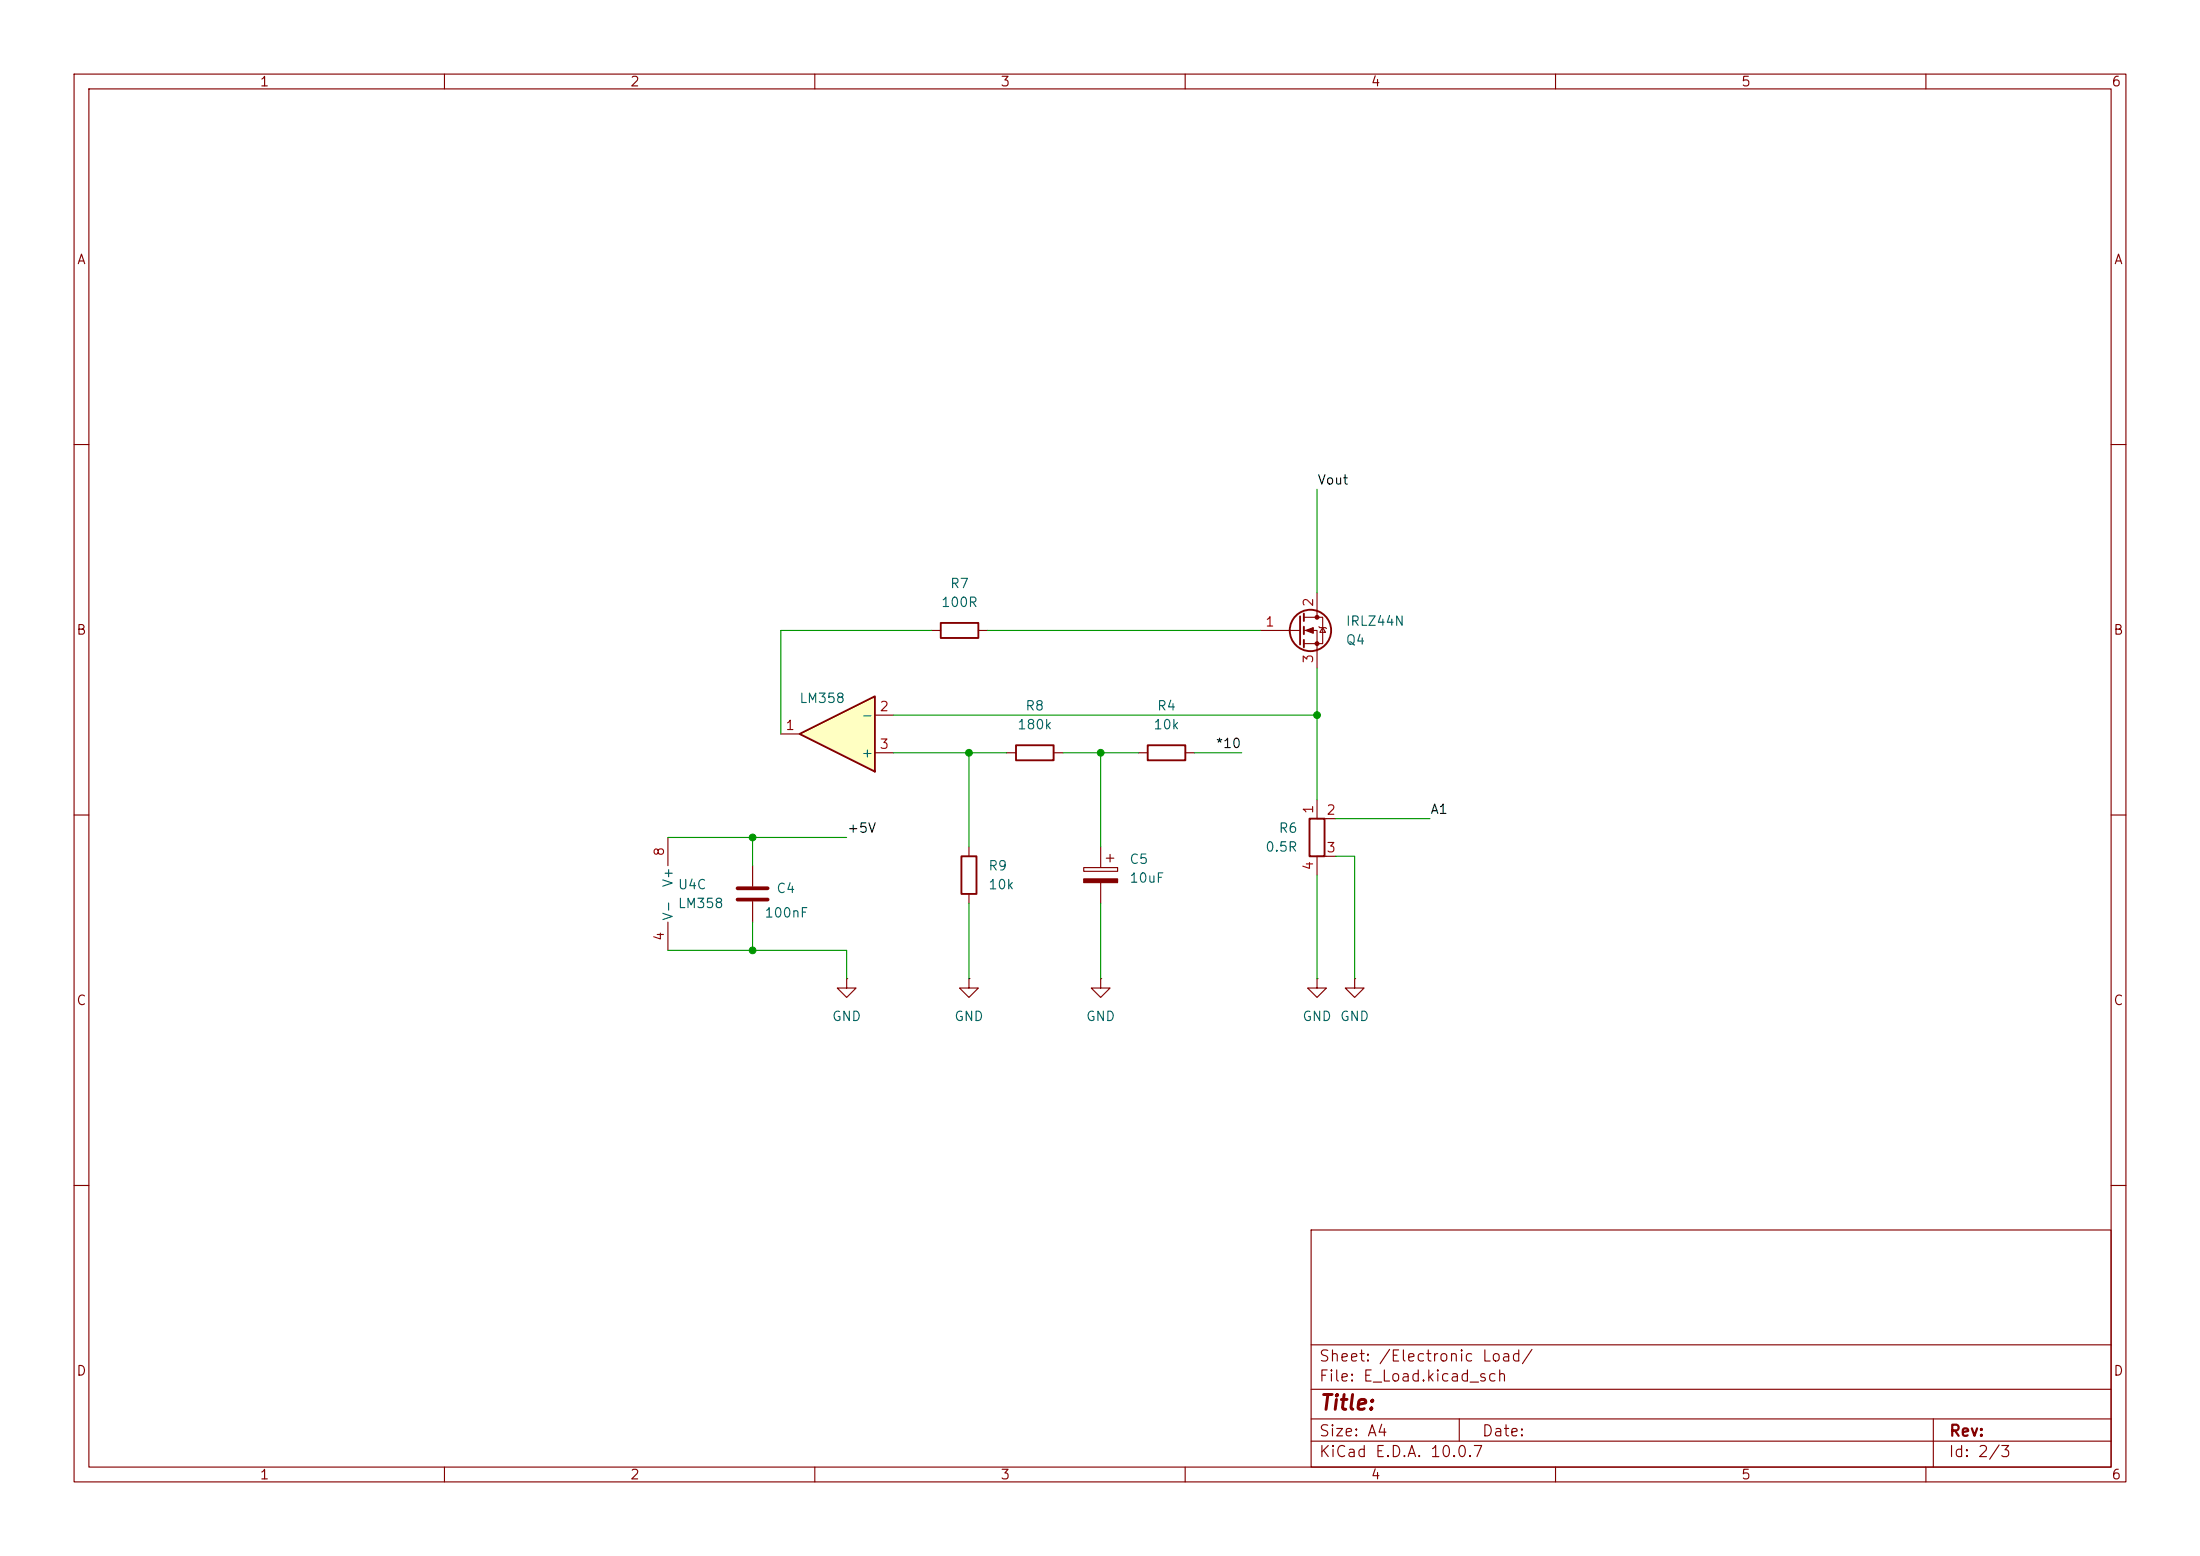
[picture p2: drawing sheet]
(kicad_sch
 (version 20260306)
 (generator "eeschema")
 (generator_version "10.0")
 (paper "A4")
 (lib_symbols
  (symbol "Amplifier_Operational:LM358"
   (pin_names
    (offset 0.127)) (exclude_from_sim no) (in_bom yes) (on_board yes)
   (in_pos_files yes)
   (duplicate_pin_numbers_are_jumpers no)
   (property "Reference" "U" (at 0 5.08 0) (show_name no) (do_not_autoplace no) (effects (font (size 1.27 1.27)) (justify left)))
   (property "Value" "LM358" (at 0 -5.08 0) (show_name no) (do_not_autoplace no) (effects (font (size 1.27 1.27)) (justify left)))
   (property "Footprint" "" (at 0 0 0) (show_name no) (do_not_autoplace no) (hide yes) (effects (font (size 1.27 1.27))))
   (property "Datasheet" "http://www.ti.com/lit/ds/symlink/lm2904-n.pdf" (at 0 0 0) (show_name no) (do_not_autoplace no) (hide yes) (effects (font (size 1.27 1.27))))
   (property "Description" "Low-Power, Dual Operational Amplifiers, DIP-8/SOIC-8/TO-99-8" (at 0 0 0) (show_name no) (do_not_autoplace no) (hide yes) (effects (font (size 1.27 1.27))))
   (property "ki_locked" "" (at 0 0 0) (show_name no) (do_not_autoplace no) (effects (font (size 1.27 1.27))))
   (symbol "LM358_1_1"
    (polyline (pts (xy -5.08 5.08) (xy 5.08 0) (xy -5.08 -5.08) (xy -5.08 5.08)) (stroke (width 0.254) (type default)) (fill (type background)))
    (pin output line (at 7.62 0 180) (length 2.54) (name "" (effects (font (size 1.27 1.27)))) (number "1" (effects (font (size 1.27 1.27)))))
    (pin input line (at -7.62 -2.54 0) (length 2.54) (name "-" (effects (font (size 1.27 1.27)))) (number "2" (effects (font (size 1.27 1.27)))))
    (pin input line (at -7.62 2.54 0) (length 2.54) (name "+" (effects (font (size 1.27 1.27)))) (number "3" (effects (font (size 1.27 1.27))))))
   (symbol "LM358_2_1"
    (polyline (pts (xy -5.08 5.08) (xy 5.08 0) (xy -5.08 -5.08) (xy -5.08 5.08)) (stroke (width 0.254) (type default)) (fill (type background)))
    (pin input line (at -7.62 2.54 0) (length 2.54) (name "+" (effects (font (size 1.27 1.27)))) (number "5" (effects (font (size 1.27 1.27)))))
    (pin input line (at -7.62 -2.54 0) (length 2.54) (name "-" (effects (font (size 1.27 1.27)))) (number "6" (effects (font (size 1.27 1.27)))))
    (pin output line (at 7.62 0 180) (length 2.54) (name "" (effects (font (size 1.27 1.27)))) (number "7" (effects (font (size 1.27 1.27))))))
   (symbol "LM358_3_1"
    (pin power_in line (at -2.54 -7.62 90) (length 3.81) (name "V-" (effects (font (size 1.27 1.27)))) (number "4" (effects (font (size 1.27 1.27)))))
    (pin power_in line (at -2.54 7.62 270) (length 3.81) (name "V+" (effects (font (size 1.27 1.27)))) (number "8" (effects (font (size 1.27 1.27))))))
   (embedded_fonts no))
  (symbol "Device:C"
   (pin_numbers (hide yes))
   (pin_names
    (offset 0.254)) (exclude_from_sim no) (in_bom yes) (on_board yes)
   (in_pos_files yes)
   (duplicate_pin_numbers_are_jumpers no)
   (property "Reference" "C" (at 0.635 2.54 0) (show_name no) (do_not_autoplace no) (effects (font (size 1.27 1.27)) (justify left)))
   (property "Value" "C" (at 0.635 -2.54 0) (show_name no) (do_not_autoplace no) (effects (font (size 1.27 1.27)) (justify left)))
   (property "Footprint" "" (at 0.9652 -3.81 0) (show_name no) (do_not_autoplace no) (hide yes) (effects (font (size 1.27 1.27))))
   (property "Datasheet" "" (at 0 0 0) (show_name no) (do_not_autoplace no) (hide yes) (effects (font (size 1.27 1.27))))
   (property "Description" "Unpolarized capacitor" (at 0 0 0) (show_name no) (do_not_autoplace no) (hide yes) (effects (font (size 1.27 1.27))))
   (symbol "C_0_1"
    (polyline (pts (xy -2.032 0.762) (xy 2.032 0.762)) (stroke (width 0.508) (type default)) (fill (type none)))
    (polyline (pts (xy -2.032 -0.762) (xy 2.032 -0.762)) (stroke (width 0.508) (type default)) (fill (type none))))
   (symbol "C_1_1"
    (pin passive line (at 0 3.81 270) (length 2.794) (name "" (effects (font (size 1.27 1.27)))) (number "1" (effects (font (size 1.27 1.27)))))
    (pin passive line (at 0 -3.81 90) (length 2.794) (name "" (effects (font (size 1.27 1.27)))) (number "2" (effects (font (size 1.27 1.27))))))
   (embedded_fonts no))
  (symbol "Device:C_Polarized"
   (pin_numbers (hide yes))
   (pin_names
    (offset 0.254)) (exclude_from_sim no) (in_bom yes) (on_board yes)
   (in_pos_files yes)
   (duplicate_pin_numbers_are_jumpers no)
   (property "Reference" "C" (at 0.635 2.54 0) (show_name no) (do_not_autoplace no) (effects (font (size 1.27 1.27)) (justify left)))
   (property "Value" "C_Polarized" (at 0.635 -2.54 0) (show_name no) (do_not_autoplace no) (effects (font (size 1.27 1.27)) (justify left)))
   (property "Footprint" "" (at 0.9652 -3.81 0) (show_name no) (do_not_autoplace no) (hide yes) (effects (font (size 1.27 1.27))))
   (property "Datasheet" "" (at 0 0 0) (show_name no) (do_not_autoplace no) (hide yes) (effects (font (size 1.27 1.27))))
   (property "Description" "Polarized capacitor" (at 0 0 0) (show_name no) (do_not_autoplace no) (hide yes) (effects (font (size 1.27 1.27))))
   (symbol "C_Polarized_0_1"
    (rectangle (start -2.286 0.508) (end 2.286 1.016) (stroke (width 0) (type default)) (fill (type none)))
    (polyline (pts (xy -1.778 2.286) (xy -0.762 2.286)) (stroke (width 0) (type default)) (fill (type none)))
    (polyline (pts (xy -1.27 2.794) (xy -1.27 1.778)) (stroke (width 0) (type default)) (fill (type none)))
    (rectangle (start 2.286 -0.508) (end -2.286 -1.016) (stroke (width 0) (type default)) (fill (type outline))))
   (symbol "C_Polarized_1_1"
    (pin passive line (at 0 3.81 270) (length 2.794) (name "" (effects (font (size 1.27 1.27)))) (number "1" (effects (font (size 1.27 1.27)))))
    (pin passive line (at 0 -3.81 90) (length 2.794) (name "" (effects (font (size 1.27 1.27)))) (number "2" (effects (font (size 1.27 1.27))))))
   (embedded_fonts no))
  (symbol "Device:R"
   (pin_numbers (hide yes))
   (pin_names
    (offset 0)) (exclude_from_sim no) (in_bom yes) (on_board yes)
   (in_pos_files yes)
   (duplicate_pin_numbers_are_jumpers no)
   (property "Reference" "R" (at 2.032 0 90) (show_name no) (do_not_autoplace no) (effects (font (size 1.27 1.27))))
   (property "Value" "R" (at 0 0 90) (show_name no) (do_not_autoplace no) (effects (font (size 1.27 1.27))))
   (property "Footprint" "" (at -1.778 0 90) (show_name no) (do_not_autoplace no) (hide yes) (effects (font (size 1.27 1.27))))
   (property "Datasheet" "" (at 0 0 0) (show_name no) (do_not_autoplace no) (hide yes) (effects (font (size 1.27 1.27))))
   (property "Description" "Resistor" (at 0 0 0) (show_name no) (do_not_autoplace no) (hide yes) (effects (font (size 1.27 1.27))))
   (symbol "R_0_1"
    (rectangle (start -1.016 -2.54) (end 1.016 2.54) (stroke (width 0.254) (type default)) (fill (type none))))
   (symbol "R_1_1"
    (pin passive line (at 0 3.81 270) (length 1.27) (name "" (effects (font (size 1.27 1.27)))) (number "1" (effects (font (size 1.27 1.27)))))
    (pin passive line (at 0 -3.81 90) (length 1.27) (name "" (effects (font (size 1.27 1.27)))) (number "2" (effects (font (size 1.27 1.27))))))
   (embedded_fonts no))
  (symbol "Device:R_Shunt"
   (pin_names
    (offset 0) (hide yes)) (exclude_from_sim no) (in_bom yes) (on_board yes)
   (in_pos_files yes)
   (duplicate_pin_numbers_are_jumpers no)
   (property "Reference" "R" (at -2.032 0 90) (show_name no) (do_not_autoplace no) (effects (font (size 1.27 1.27))))
   (property "Value" "R_Shunt" (at 0 0 90) (show_name no) (do_not_autoplace no) (effects (font (size 1.27 1.27))))
   (property "Footprint" "" (at -1.778 0 90) (show_name no) (do_not_autoplace no) (hide yes) (effects (font (size 1.27 1.27))))
   (property "Datasheet" "" (at 0 0 0) (show_name no) (do_not_autoplace no) (hide yes) (effects (font (size 1.27 1.27))))
   (property "Description" "Shunt resistor with Kelvin connections" (at 0 0 0) (show_name no) (do_not_autoplace no) (hide yes) (effects (font (size 1.27 1.27))))
   (symbol "R_Shunt_0_1"
    (rectangle (start -1.016 -2.54) (end 1.016 2.54) (stroke (width 0.254) (type default)) (fill (type none)))
    (polyline (pts (xy 0 -2.54) (xy 1.27 -2.54)) (stroke (width 0) (type default)) (fill (type none)))
    (polyline (pts (xy 1.27 2.54) (xy 0 2.54)) (stroke (width 0) (type default)) (fill (type none))))
   (symbol "R_Shunt_1_1"
    (pin passive line (at 0 5.08 270) (length 2.54) (name "" (effects (font (size 1.27 1.27)))) (number "1" (effects (font (size 1.27 1.27)))))
    (pin passive line (at 2.54 2.54 180) (length 1.27) (name "" (effects (font (size 1.27 1.27)))) (number "2" (effects (font (size 1.27 1.27)))))
    (pin passive line (at 2.54 -2.54 180) (length 1.27) (name "" (effects (font (size 1.27 1.27)))) (number "3" (effects (font (size 1.27 1.27)))))
    (pin passive line (at 0 -5.08 90) (length 2.54) (name "" (effects (font (size 1.27 1.27)))) (number "4" (effects (font (size 1.27 1.27))))))
   (embedded_fonts no))
  (symbol "Transistor_FET:IRLZ44N"
   (pin_names (hide yes)) (exclude_from_sim no) (in_bom yes) (on_board yes)
   (in_pos_files yes)
   (duplicate_pin_numbers_are_jumpers no)
   (property "Reference" "Q" (at 5.08 1.905 0) (show_name no) (do_not_autoplace no) (effects (font (size 1.27 1.27)) (justify left)))
   (property "Value" "IRLZ44N" (at 5.08 0 0) (show_name no) (do_not_autoplace no) (effects (font (size 1.27 1.27)) (justify left)))
   (property "Footprint" "Package_TO_SOT_THT:TO-220-3_Vertical" (at 5.08 -1.905 0) (show_name no) (do_not_autoplace no) (hide yes) (effects (font (size 1.27 1.27)
    (italic yes)) (justify left)))
   (property "Datasheet" "http://www.irf.com/product-info/datasheets/data/irlz44n.pdf" (at 5.08 -3.81 0) (show_name no) (do_not_autoplace no) (hide yes) (effects (font (size 1.27 1.27)) (justify left)))
   (property "Description" "47A Id, 55V Vds, 22mOhm Rds Single N-Channel HEXFET Power MOSFET, TO-220AB" (at 0 0 0) (show_name no) (do_not_autoplace no) (hide yes) (effects (font (size 1.27 1.27))))
   (symbol "IRLZ44N_0_1"
    (polyline (pts (xy 0.254 1.905) (xy 0.254 -1.905)) (stroke (width 0.254) (type default)) (fill (type none)))
    (polyline (pts (xy 0.254 0) (xy -2.54 0)) (stroke (width 0) (type default)) (fill (type none)))
    (polyline (pts (xy 0.762 2.286) (xy 0.762 1.27)) (stroke (width 0.254) (type default)) (fill (type none)))
    (polyline (pts (xy 0.762 0.508) (xy 0.762 -0.508)) (stroke (width 0.254) (type default)) (fill (type none)))
    (polyline (pts (xy 0.762 -1.27) (xy 0.762 -2.286)) (stroke (width 0.254) (type default)) (fill (type none)))
    (polyline (pts (xy 0.762 -1.778) (xy 3.302 -1.778) (xy 3.302 1.778) (xy 0.762 1.778)) (stroke (width 0) (type default)) (fill (type none)))
    (polyline (pts (xy 1.016 0) (xy 2.032 0.381) (xy 2.032 -0.381) (xy 1.016 0)) (stroke (width 0) (type default)) (fill (type outline)))
    (circle (center 1.651 0) (radius 2.794) (stroke (width 0.254) (type default)) (fill (type none)))
    (polyline (pts (xy 2.54 2.54) (xy 2.54 1.778)) (stroke (width 0) (type default)) (fill (type none)))
    (circle (center 2.54 1.778) (radius 0.254) (stroke (width 0) (type default)) (fill (type outline)))
    (circle (center 2.54 -1.778) (radius 0.254) (stroke (width 0) (type default)) (fill (type outline)))
    (polyline (pts (xy 2.54 -2.54) (xy 2.54 0) (xy 0.762 0)) (stroke (width 0) (type default)) (fill (type none)))
    (polyline (pts (xy 2.794 0.508) (xy 2.921 0.381) (xy 3.683 0.381) (xy 3.81 0.254)) (stroke (width 0) (type default)) (fill (type none)))
    (polyline (pts (xy 3.302 0.381) (xy 2.921 -0.254) (xy 3.683 -0.254) (xy 3.302 0.381)) (stroke (width 0) (type default)) (fill (type none))))
   (symbol "IRLZ44N_1_1"
    (pin input line (at -5.08 0 0) (length 2.54) (name "G" (effects (font (size 1.27 1.27)))) (number "1" (effects (font (size 1.27 1.27)))))
    (pin passive line (at 2.54 5.08 270) (length 2.54) (name "D" (effects (font (size 1.27 1.27)))) (number "2" (effects (font (size 1.27 1.27)))))
    (pin passive line (at 2.54 -5.08 90) (length 2.54) (name "S" (effects (font (size 1.27 1.27)))) (number "3" (effects (font (size 1.27 1.27))))))
   (embedded_fonts no))
  (symbol "power:GND"
   (power global)
   (pin_numbers (hide yes))
   (pin_names
    (offset 0) (hide yes)) (exclude_from_sim no) (in_bom yes) (on_board yes)
   (in_pos_files yes)
   (duplicate_pin_numbers_are_jumpers no)
   (property "Reference" "#PWR" (at 0 -6.35 0) (show_name no) (do_not_autoplace no) (hide yes) (effects (font (size 1.27 1.27))))
   (property "Value" "GND" (at 0 -3.81 0) (show_name no) (do_not_autoplace no) (effects (font (size 1.27 1.27))))
   (property "Footprint" "" (at 0 0 0) (show_name no) (do_not_autoplace no) (hide yes) (effects (font (size 1.27 1.27))))
   (property "Datasheet" "" (at 0 0 0) (show_name no) (do_not_autoplace no) (hide yes) (effects (font (size 1.27 1.27))))
   (property "Description" "Power symbol creates a global label with name \"GND\" , ground" (at 0 0 0) (show_name no) (do_not_autoplace no) (hide yes) (effects (font (size 1.27 1.27))))
   (symbol "GND_0_1"
    (polyline (pts (xy 0 0) (xy 0 -1.27) (xy 1.27 -1.27) (xy 0 -2.54) (xy -1.27 -1.27) (xy 0 -1.27)) (stroke (width 0) (type default)) (fill (type none))))
   (symbol "GND_1_1"
    (pin power_in line (at 0 0 270) (length 0) (name "" (effects (font (size 1.27 1.27)))) (number "1" (effects (font (size 1.27 1.27))))))
   (embedded_fonts no)))
 (junction
  (at 177.8 96.52)
  (diameter 0)
  (color 0 0 0 0))
 (junction
  (at 101.6 113.03)
  (diameter 0)
  (color 0 0 0 0))
 (junction
  (at 148.59 101.6)
  (diameter 0)
  (color 0 0 0 0))
 (junction
  (at 101.6 128.27)
  (diameter 0)
  (color 0 0 0 0))
 (junction
  (at 130.81 101.6)
  (diameter 0)
  (color 0 0 0 0))
 (wire
  (pts (xy 130.81 121.92) (xy 130.81 132.08))
  (stroke (width 0) (type default)))
 (wire
  (pts (xy 120.65 101.6) (xy 130.81 101.6))
  (stroke (width 0) (type default)))
 (wire
  (pts (xy 101.6 113.03) (xy 101.6 116.84))
  (stroke (width 0) (type default)))
 (wire
  (pts (xy 105.41 85.09) (xy 125.73 85.09))
  (stroke (width 0) (type default)))
 (wire
  (pts (xy 130.81 101.6) (xy 135.89 101.6))
  (stroke (width 0) (type default)))
 (wire
  (pts (xy 114.3 128.27) (xy 114.3 132.08))
  (stroke (width 0) (type default)))
 (wire
  (pts (xy 180.34 110.49) (xy 193.04 110.49))
  (stroke (width 0) (type default)))
 (wire
  (pts (xy 120.65 96.52) (xy 177.8 96.52))
  (stroke (width 0) (type default)))
 (wire
  (pts (xy 101.6 124.46) (xy 101.6 128.27))
  (stroke (width 0) (type default)))
 (wire
  (pts (xy 133.35 85.09) (xy 170.18 85.09))
  (stroke (width 0) (type default)))
 (wire
  (pts (xy 148.59 101.6) (xy 148.59 114.3))
  (stroke (width 0) (type default)))
 (wire
  (pts (xy 177.8 90.17) (xy 177.8 96.52))
  (stroke (width 0) (type default)))
 (wire
  (pts (xy 101.6 128.27) (xy 90.17 128.27))
  (stroke (width 0) (type default)))
 (wire
  (pts (xy 177.8 80.01) (xy 177.8 66.04))
  (stroke (width 0) (type default)))
 (wire
  (pts (xy 105.41 99.06) (xy 105.41 85.09))
  (stroke (width 0) (type default)))
 (wire
  (pts (xy 182.88 115.57) (xy 182.88 132.08))
  (stroke (width 0) (type default)))
 (wire
  (pts (xy 177.8 96.52) (xy 177.8 107.95))
  (stroke (width 0) (type default)))
 (wire
  (pts (xy 180.34 115.57) (xy 182.88 115.57))
  (stroke (width 0) (type default)))
 (wire
  (pts (xy 148.59 121.92) (xy 148.59 132.08))
  (stroke (width 0) (type default)))
 (wire
  (pts (xy 130.81 101.6) (xy 130.81 114.3))
  (stroke (width 0) (type default)))
 (wire
  (pts (xy 177.8 118.11) (xy 177.8 132.08))
  (stroke (width 0) (type default)))
 (wire
  (pts (xy 167.64 101.6) (xy 161.29 101.6))
  (stroke (width 0) (type default)))
 (wire
  (pts (xy 90.17 113.03) (xy 101.6 113.03))
  (stroke (width 0) (type default)))
 (wire
  (pts (xy 143.51 101.6) (xy 148.59 101.6))
  (stroke (width 0) (type default)))
 (wire
  (pts (xy 148.59 101.6) (xy 153.67 101.6))
  (stroke (width 0) (type default)))
 (wire
  (pts (xy 101.6 113.03) (xy 114.3 113.03))
  (stroke (width 0) (type default)))
 (wire
  (pts (xy 101.6 128.27) (xy 114.3 128.27))
  (stroke (width 0) (type default)))
 (label "+5V"
  (at 114.3 113.03 0)
  (effects (font (size 1.27 1.27)) (justify left bottom)))
 (label "A1"
  (at 193.04 110.49 0)
  (effects (font (size 1.27 1.27)) (justify left bottom)))
 (label "*10"
  (at 167.64 101.6 180)
  (effects (font (size 1.27 1.27)) (justify right bottom)))
 (label "Vout"
  (at 177.8 66.04 0)
  (effects (font (size 1.27 1.27)) (justify left bottom)))
 (symbol
  (lib_id "power:GND")
  (at 182.88 132.08 0)
  (unit 1)
  (body_style 1)
  (exclude_from_sim no)
  (in_bom yes)
  (on_board yes)
  (in_pos_files yes)
  (dnp no)
  (fields_autoplaced yes)
  (property "Reference" "#PWR016" (at 182.88 138.43 0) (hide yes) (show_name no) (do_not_autoplace no) (effects (font (size 1.27 1.27))))
  (property "Value" "GND" (at 182.88 137.16 0) (show_name no) (do_not_autoplace no) (effects (font (size 1.27 1.27))))
  (property "Footprint" "" (at 182.88 132.08 0) (hide yes) (show_name no) (do_not_autoplace no) (effects (font (size 1.27 1.27))))
  (property "Datasheet" "" (at 182.88 132.08 0) (hide yes) (show_name no) (do_not_autoplace no) (effects (font (size 1.27 1.27))))
  (property "Description" "Power symbol creates a global label with name \"GND\" , ground" (at 182.88 132.08 0) (hide yes) (show_name no) (do_not_autoplace no) (effects (font (size 1.27 1.27))))
  (pin "1"))
 (symbol
  (lib_id "power:GND")
  (at 114.3 132.08 0)
  (unit 1)
  (body_style 1)
  (exclude_from_sim no)
  (in_bom yes)
  (on_board yes)
  (in_pos_files yes)
  (dnp no)
  (fields_autoplaced yes)
  (property "Reference" "#PWR017" (at 114.3 138.43 0) (hide yes) (show_name no) (do_not_autoplace no) (effects (font (size 1.27 1.27))))
  (property "Value" "GND" (at 114.3 137.16 0) (show_name no) (do_not_autoplace no) (effects (font (size 1.27 1.27))))
  (property "Footprint" "" (at 114.3 132.08 0) (hide yes) (show_name no) (do_not_autoplace no) (effects (font (size 1.27 1.27))))
  (property "Datasheet" "" (at 114.3 132.08 0) (hide yes) (show_name no) (do_not_autoplace no) (effects (font (size 1.27 1.27))))
  (property "Description" "Power symbol creates a global label with name \"GND\" , ground" (at 114.3 132.08 0) (hide yes) (show_name no) (do_not_autoplace no) (effects (font (size 1.27 1.27))))
  (pin "1"))
 (symbol
  (lib_id "power:GND")
  (at 177.8 132.08 0)
  (unit 1)
  (body_style 1)
  (exclude_from_sim no)
  (in_bom yes)
  (on_board yes)
  (in_pos_files yes)
  (dnp no)
  (fields_autoplaced yes)
  (property "Reference" "#PWR015" (at 177.8 138.43 0) (hide yes) (show_name no) (do_not_autoplace no) (effects (font (size 1.27 1.27))))
  (property "Value" "GND" (at 177.8 137.16 0) (show_name no) (do_not_autoplace no) (effects (font (size 1.27 1.27))))
  (property "Footprint" "" (at 177.8 132.08 0) (hide yes) (show_name no) (do_not_autoplace no) (effects (font (size 1.27 1.27))))
  (property "Datasheet" "" (at 177.8 132.08 0) (hide yes) (show_name no) (do_not_autoplace no) (effects (font (size 1.27 1.27))))
  (property "Description" "Power symbol creates a global label with name \"GND\" , ground" (at 177.8 132.08 0) (hide yes) (show_name no) (do_not_autoplace no) (effects (font (size 1.27 1.27))))
  (pin "1"))
 (symbol
  (lib_id "Device:R")
  (at 130.81 118.11 0)
  (mirror y)
  (unit 1)
  (body_style 1)
  (exclude_from_sim no)
  (in_bom yes)
  (on_board yes)
  (in_pos_files yes)
  (dnp no)
  (fields_autoplaced yes)
  (property "Reference" "R9" (at 133.35 116.8399 0) (show_name no) (do_not_autoplace no) (effects (font (size 1.27 1.27)) (justify right)))
  (property "Value" "10k" (at 133.35 119.3799 0) (show_name no) (do_not_autoplace no) (effects (font (size 1.27 1.27)) (justify right)))
  (property "Footprint" "" (at 132.588 118.11 90) (hide yes) (show_name no) (do_not_autoplace no) (effects (font (size 1.27 1.27))))
  (property "Datasheet" "" (at 130.81 118.11 0) (hide yes) (show_name no) (do_not_autoplace no) (effects (font (size 1.27 1.27))))
  (property "Description" "Resistor" (at 130.81 118.11 0) (hide yes) (show_name no) (do_not_autoplace no) (effects (font (size 1.27 1.27))))
  (pin "2")
  (pin "1"))
 (symbol
  (lib_id "Device:C")
  (at 101.6 120.65 0)
  (mirror y)
  (unit 1)
  (body_style 1)
  (exclude_from_sim no)
  (in_bom yes)
  (on_board yes)
  (in_pos_files yes)
  (dnp no)
  (property "Reference" "C4" (at 107.442 119.888 0) (show_name no) (do_not_autoplace no) (effects (font (size 1.27 1.27)) (justify left)))
  (property "Value" "100nF" (at 109.22 123.19 0) (show_name no) (do_not_autoplace no) (effects (font (size 1.27 1.27)) (justify left)))
  (property "Footprint" "" (at 100.6348 124.46 0) (hide yes) (show_name no) (do_not_autoplace no) (effects (font (size 1.27 1.27))))
  (property "Datasheet" "" (at 101.6 120.65 0) (hide yes) (show_name no) (do_not_autoplace no) (effects (font (size 1.27 1.27))))
  (property "Description" "Unpolarized capacitor" (at 101.6 120.65 0) (hide yes) (show_name no) (do_not_autoplace no) (effects (font (size 1.27 1.27))))
  (pin "1")
  (pin "2"))
 (symbol
  (lib_id "Device:R_Shunt")
  (at 177.8 113.03 0)
  (unit 1)
  (body_style 1)
  (exclude_from_sim no)
  (in_bom yes)
  (on_board yes)
  (in_pos_files yes)
  (dnp no)
  (fields_autoplaced yes)
  (property "Reference" "R6" (at 175.26 111.7599 0) (show_name no) (do_not_autoplace no) (effects (font (size 1.27 1.27)) (justify right)))
  (property "Value" "0.5R" (at 175.26 114.2999 0) (show_name no) (do_not_autoplace no) (effects (font (size 1.27 1.27)) (justify right)))
  (property "Footprint" "" (at 176.022 113.03 90) (hide yes) (show_name no) (do_not_autoplace no) (effects (font (size 1.27 1.27))))
  (property "Datasheet" "" (at 177.8 113.03 0) (hide yes) (show_name no) (do_not_autoplace no) (effects (font (size 1.27 1.27))))
  (property "Description" "Shunt resistor with Kelvin connections" (at 177.8 113.03 0) (hide yes) (show_name no) (do_not_autoplace no) (effects (font (size 1.27 1.27))))
  (pin "2")
  (pin "1")
  (pin "3")
  (pin "4"))
 (symbol
  (lib_id "Device:R")
  (at 157.48 101.6 90)
  (mirror x)
  (unit 1)
  (body_style 1)
  (exclude_from_sim no)
  (in_bom yes)
  (on_board yes)
  (in_pos_files yes)
  (dnp no)
  (fields_autoplaced yes)
  (property "Reference" "R4" (at 157.48 95.25 90) (show_name no) (do_not_autoplace no) (effects (font (size 1.27 1.27))))
  (property "Value" "10k" (at 157.48 97.79 90) (show_name no) (do_not_autoplace no) (effects (font (size 1.27 1.27))))
  (property "Footprint" "" (at 157.48 99.822 90) (hide yes) (show_name no) (do_not_autoplace no) (effects (font (size 1.27 1.27))))
  (property "Datasheet" "" (at 157.48 101.6 0) (hide yes) (show_name no) (do_not_autoplace no) (effects (font (size 1.27 1.27))))
  (property "Description" "Resistor" (at 157.48 101.6 0) (hide yes) (show_name no) (do_not_autoplace no) (effects (font (size 1.27 1.27))))
  (pin "1")
  (pin "2"))
 (symbol
  (lib_id "Device:R")
  (at 139.7 101.6 90)
  (mirror x)
  (unit 1)
  (body_style 1)
  (exclude_from_sim no)
  (in_bom yes)
  (on_board yes)
  (in_pos_files yes)
  (dnp no)
  (fields_autoplaced yes)
  (property "Reference" "R8" (at 139.7 95.25 90) (show_name no) (do_not_autoplace no) (effects (font (size 1.27 1.27))))
  (property "Value" "180k" (at 139.7 97.79 90) (show_name no) (do_not_autoplace no) (effects (font (size 1.27 1.27))))
  (property "Footprint" "" (at 139.7 99.822 90) (hide yes) (show_name no) (do_not_autoplace no) (effects (font (size 1.27 1.27))))
  (property "Datasheet" "" (at 139.7 101.6 0) (hide yes) (show_name no) (do_not_autoplace no) (effects (font (size 1.27 1.27))))
  (property "Description" "Resistor" (at 139.7 101.6 0) (hide yes) (show_name no) (do_not_autoplace no) (effects (font (size 1.27 1.27))))
  (pin "1")
  (pin "2"))
 (symbol
  (lib_id "Device:C_Polarized")
  (at 148.59 118.11 0)
  (mirror y)
  (unit 1)
  (body_style 1)
  (exclude_from_sim no)
  (in_bom yes)
  (on_board yes)
  (in_pos_files yes)
  (dnp no)
  (fields_autoplaced yes)
  (property "Reference" "C5" (at 152.4 115.9509 0) (show_name no) (do_not_autoplace no) (effects (font (size 1.27 1.27)) (justify right)))
  (property "Value" "10uF" (at 152.4 118.4909 0) (show_name no) (do_not_autoplace no) (effects (font (size 1.27 1.27)) (justify right)))
  (property "Footprint" "" (at 147.6248 121.92 0) (hide yes) (show_name no) (do_not_autoplace no) (effects (font (size 1.27 1.27))))
  (property "Datasheet" "" (at 148.59 118.11 0) (hide yes) (show_name no) (do_not_autoplace no) (effects (font (size 1.27 1.27))))
  (property "Description" "Polarized capacitor" (at 148.59 118.11 0) (hide yes) (show_name no) (do_not_autoplace no) (effects (font (size 1.27 1.27))))
  (pin "1")
  (pin "2"))
 (symbol
  (lib_id "Transistor_FET:IRLZ44N")
  (at 175.26 85.09 0)
  (unit 1)
  (body_style 1)
  (exclude_from_sim no)
  (in_bom yes)
  (on_board yes)
  (in_pos_files yes)
  (dnp no)
  (property "Reference" "Q4" (at 181.61 86.3601 0) (show_name no) (do_not_autoplace no) (effects (font (size 1.27 1.27)) (justify left)))
  (property "Value" "IRLZ44N" (at 181.61 83.8201 0) (show_name no) (do_not_autoplace no) (effects (font (size 1.27 1.27)) (justify left)))
  (property "Footprint" "Package_TO_SOT_THT:TO-220-3_Vertical" (at 180.34 86.995 0) (hide yes) (show_name no) (do_not_autoplace no) (effects (font (size 1.27 1.27)
    (italic yes)) (justify left)))
  (property "Datasheet" "http://www.irf.com/product-info/datasheets/data/irlz44n.pdf" (at 180.34 88.9 0) (hide yes) (show_name no) (do_not_autoplace no) (effects (font (size 1.27 1.27)) (justify left)))
  (property "Description" "47A Id, 55V Vds, 22mOhm Rds Single N-Channel HEXFET Power MOSFET, TO-220AB" (at 175.26 85.09 0) (hide yes) (show_name no) (do_not_autoplace no) (effects (font (size 1.27 1.27))))
  (pin "3")
  (pin "2")
  (pin "1"))
 (symbol
  (lib_id "power:GND")
  (at 148.59 132.08 0)
  (unit 1)
  (body_style 1)
  (exclude_from_sim no)
  (in_bom yes)
  (on_board yes)
  (in_pos_files yes)
  (dnp no)
  (fields_autoplaced yes)
  (property "Reference" "#PWR014" (at 148.59 138.43 0) (hide yes) (show_name no) (do_not_autoplace no) (effects (font (size 1.27 1.27))))
  (property "Value" "GND" (at 148.59 137.16 0) (show_name no) (do_not_autoplace no) (effects (font (size 1.27 1.27))))
  (property "Footprint" "" (at 148.59 132.08 0) (hide yes) (show_name no) (do_not_autoplace no) (effects (font (size 1.27 1.27))))
  (property "Datasheet" "" (at 148.59 132.08 0) (hide yes) (show_name no) (do_not_autoplace no) (effects (font (size 1.27 1.27))))
  (property "Description" "Power symbol creates a global label with name \"GND\" , ground" (at 148.59 132.08 0) (hide yes) (show_name no) (do_not_autoplace no) (effects (font (size 1.27 1.27))))
  (pin "1"))
 (symbol
  (lib_id "Device:R")
  (at 129.54 85.09 270)
  (unit 1)
  (body_style 1)
  (exclude_from_sim no)
  (in_bom yes)
  (on_board yes)
  (in_pos_files yes)
  (dnp no)
  (fields_autoplaced yes)
  (property "Reference" "R7" (at 129.54 78.74 90) (show_name no) (do_not_autoplace no) (effects (font (size 1.27 1.27))))
  (property "Value" "100R" (at 129.54 81.28 90) (show_name no) (do_not_autoplace no) (effects (font (size 1.27 1.27))))
  (property "Footprint" "" (at 129.54 83.312 90) (hide yes) (show_name no) (do_not_autoplace no) (effects (font (size 1.27 1.27))))
  (property "Datasheet" "" (at 129.54 85.09 0) (hide yes) (show_name no) (do_not_autoplace no) (effects (font (size 1.27 1.27))))
  (property "Description" "Resistor" (at 129.54 85.09 0) (hide yes) (show_name no) (do_not_autoplace no) (effects (font (size 1.27 1.27))))
  (pin "1")
  (pin "2"))
 (symbol
  (lib_id "Amplifier_Operational:LM358")
  (at 113.03 99.06 180)
  (unit 1)
  (body_style 1)
  (exclude_from_sim no)
  (in_bom yes)
  (on_board yes)
  (in_pos_files yes)
  (dnp no)
  (property "Reference" "U2" (at 112.776 104.394 0) (hide yes) (show_name no) (do_not_autoplace no) (effects (font (size 1.27 1.27))))
  (property "Value" "LM358" (at 110.998 94.234 0) (show_name no) (do_not_autoplace no) (effects (font (size 1.27 1.27))))
  (property "Footprint" "" (at 113.03 99.06 0) (hide yes) (show_name no) (do_not_autoplace no) (effects (font (size 1.27 1.27))))
  (property "Datasheet" "http://www.ti.com/lit/ds/symlink/lm2904-n.pdf" (at 113.03 99.06 0) (hide yes) (show_name no) (do_not_autoplace no) (effects (font (size 1.27 1.27))))
  (property "Description" "Low-Power, Dual Operational Amplifiers, DIP-8/SOIC-8/TO-99-8" (at 113.03 99.06 0) (hide yes) (show_name no) (do_not_autoplace no) (effects (font (size 1.27 1.27))))
  (pin "1")
  (pin "2")
  (pin "6")
  (pin "5")
  (pin "8")
  (pin "3")
  (pin "7")
  (pin "4"))
 (symbol
  (lib_id "power:GND")
  (at 130.81 132.08 0)
  (unit 1)
  (body_style 1)
  (exclude_from_sim no)
  (in_bom yes)
  (on_board yes)
  (in_pos_files yes)
  (dnp no)
  (fields_autoplaced yes)
  (property "Reference" "#PWR013" (at 130.81 138.43 0) (hide yes) (show_name no) (do_not_autoplace no) (effects (font (size 1.27 1.27))))
  (property "Value" "GND" (at 130.81 137.16 0) (show_name no) (do_not_autoplace no) (effects (font (size 1.27 1.27))))
  (property "Footprint" "" (at 130.81 132.08 0) (hide yes) (show_name no) (do_not_autoplace no) (effects (font (size 1.27 1.27))))
  (property "Datasheet" "" (at 130.81 132.08 0) (hide yes) (show_name no) (do_not_autoplace no) (effects (font (size 1.27 1.27))))
  (property "Description" "Power symbol creates a global label with name \"GND\" , ground" (at 130.81 132.08 0) (hide yes) (show_name no) (do_not_autoplace no) (effects (font (size 1.27 1.27))))
  (pin "1"))
 (symbol
  (lib_id "Amplifier_Operational:LM358")
  (at 92.71 120.65 0)
  (unit 3)
  (body_style 1)
  (exclude_from_sim no)
  (in_bom yes)
  (on_board yes)
  (in_pos_files yes)
  (dnp no)
  (fields_autoplaced yes)
  (property "Reference" "U4" (at 91.44 119.3799 0) (show_name no) (do_not_autoplace no) (effects (font (size 1.27 1.27)) (justify left)))
  (property "Value" "LM358" (at 91.44 121.9199 0) (show_name no) (do_not_autoplace no) (effects (font (size 1.27 1.27)) (justify left)))
  (property "Footprint" "" (at 92.71 120.65 0) (hide yes) (show_name no) (do_not_autoplace no) (effects (font (size 1.27 1.27))))
  (property "Datasheet" "http://www.ti.com/lit/ds/symlink/lm2904-n.pdf" (at 92.71 120.65 0) (hide yes) (show_name no) (do_not_autoplace no) (effects (font (size 1.27 1.27))))
  (property "Description" "Low-Power, Dual Operational Amplifiers, DIP-8/SOIC-8/TO-99-8" (at 92.71 120.65 0) (hide yes) (show_name no) (do_not_autoplace no) (effects (font (size 1.27 1.27))))
  (pin "8")
  (pin "2")
  (pin "7")
  (pin "6")
  (pin "1")
  (pin "3")
  (pin "5")
  (pin "4")))
